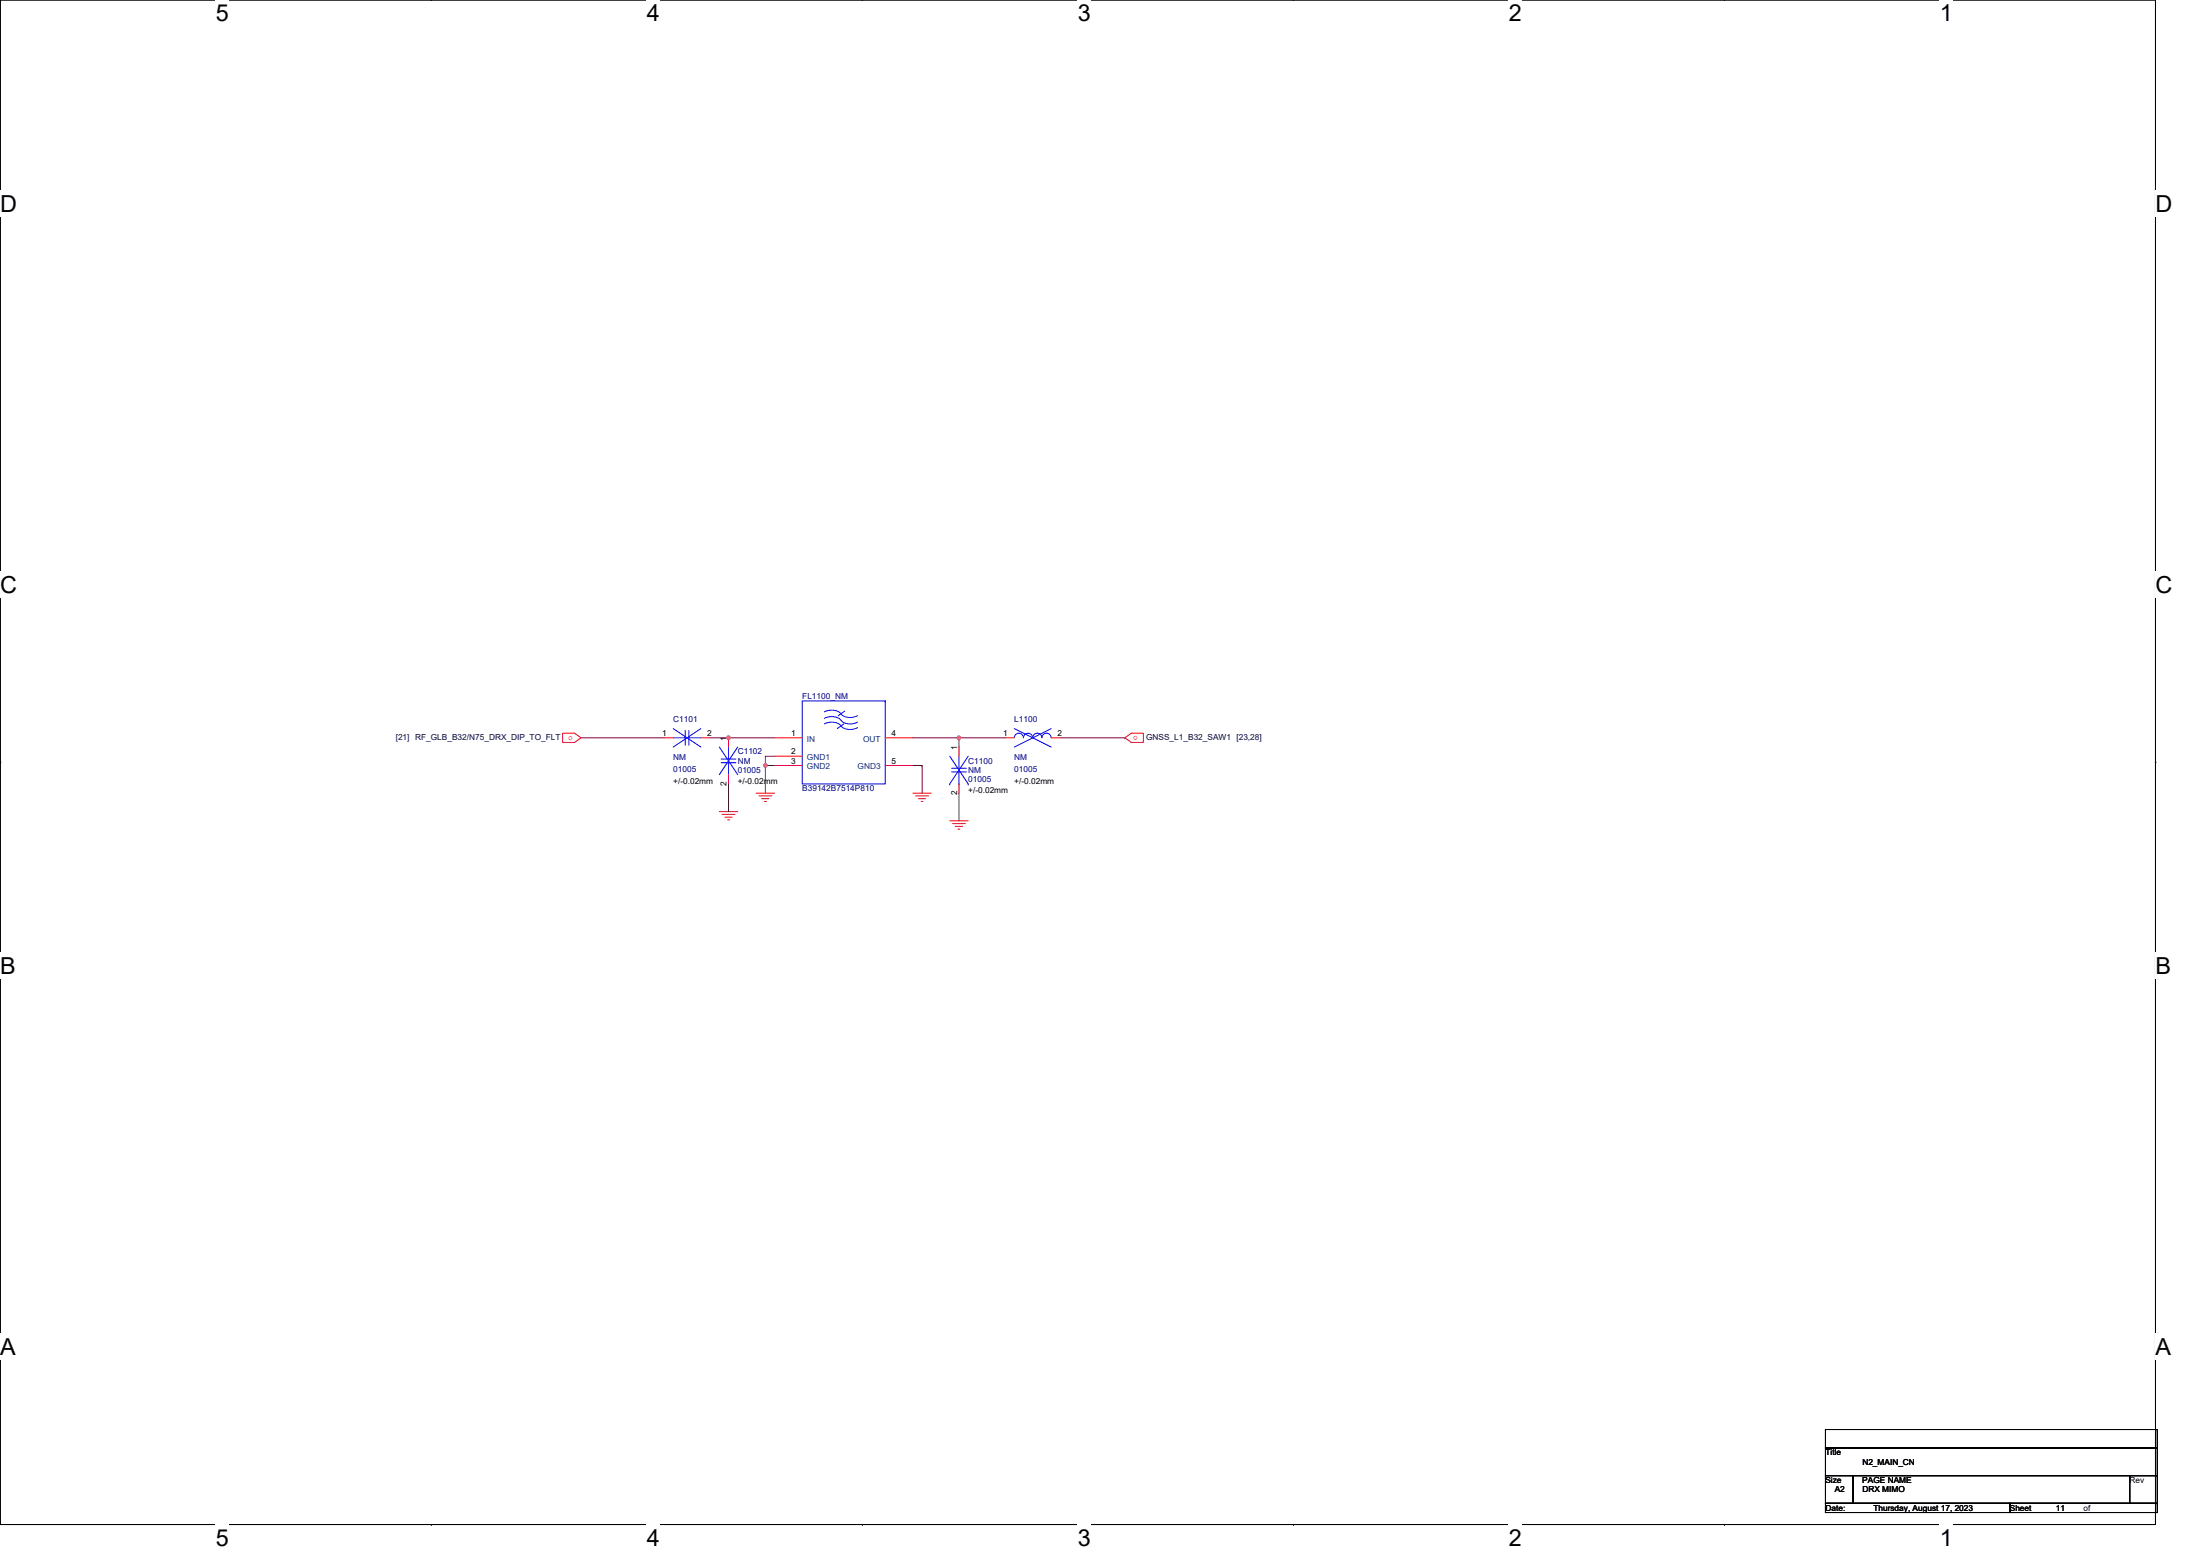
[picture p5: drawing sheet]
<svg xmlns="http://www.w3.org/2000/svg" width="297mm" height="210mm" viewBox="0 0 297 210" stroke-linecap="round" stroke-linejoin="round" font-family="sans-serif">
<path d="M0 0h291v205.7h-291z" fill="none" stroke="#000" stroke-width=".14"/>
<g fill="#fff">
<path d="M29.1 0h1.8v3.5h-1.8z"/>
<path d="M29.1 205.7h1.8v3.6h-1.8z"/>
</g>
<path d="M58.2 0h.1M58.2 205.7h.1" fill="none" stroke="#000" stroke-width=".14"/>
<g fill="#fff">
<path d="M87.3 0h1.8v3.5h-1.8z"/>
<path d="M87.3 205.7h1.8v3.6h-1.8z"/>
</g>
<path d="M116.4 0h.1M116.4 205.7h.1" fill="none" stroke="#000" stroke-width=".14"/>
<g fill="#fff">
<path d="M145.5 0h1.8v3.5h-1.8z"/>
<path d="M145.5 205.7h1.8v3.6h-1.8z"/>
</g>
<path d="M174.6 0h.1M174.6 205.7h.1" fill="none" stroke="#000" stroke-width=".14"/>
<g fill="#fff">
<path d="M203.7 0h1.8v3.5h-1.8z"/>
<path d="M203.7 205.7h1.8v3.6h-1.8z"/>
</g>
<path d="M232.8 0h.1M232.8 205.7h.1" fill="none" stroke="#000" stroke-width=".14"/>
<g fill="#fff">
<path d="M261.9 0h1.8v3.5h-1.8z"/>
<path d="M261.9 205.7h1.8v3.6h-1.8z"/>
<path d="M0 25.7h2.3v3.5h-2.3z"/>
<path d="M291 25.7h2.3v3.5h-2.3z"/>
<path d="M0 77.1h2.3v3.6h-2.3z"/>
<path d="M291 77.1h2.3v3.6h-2.3z"/>
</g>
<path d="M0 51.4h.1M291 51.4h.1" fill="none" stroke="#000" stroke-width=".14"/>
<g fill="#fff">
<path d="M0 128.6h2.1v3.5h-2.1z"/>
<path d="M291 128.6h2.1v3.5h-2.1z"/>
</g>
<path d="M0 102.9h.1M291 102.9h.1" fill="none" stroke="#000" stroke-width=".14"/>
<g fill="#fff">
<path d="M0 180h2.1v3.5h-2.1z"/>
<path d="M291 180h2.1v3.5h-2.1z"/>
</g>
<g fill="none" stroke="#000" stroke-width=".14">
<path d="M0 154.3h.1M291 154.3h.1M246.5 192.9h44.8v2.5h-44.8zM246.5 195.4h44.8v3.7h-44.8zM246.5 199.1h3.7v3.8h-3.7zM250.2 199.1h.1M250.2 199.1h37.3v3.8h-37.3zM287.5 199.1h.1M287.5 199.1h3.8v3.8h-3.8zM291.3 192.9h.1M291.3 195.4h.1M291.3 199.1h.1"/>
<path d="M246.5 202.9h24.9v1.2h-24.9zM271.4 202.9h.1M271.4 202.9h19.9v1.2h-19.9zM291.3 202.9h.1"/>
</g>
<g fill="none" stroke="#f00" stroke-width=".14">
<path d="M76 98.9h1.6l.8 .7-.8 .6h-1.6zM89.7 99.6h1.2M94.6 99.6h1.3M98.4 99.6v1.2M104.6 99.6h3.7M119.5 99.6h3.8M135.7 99.6h1.2M141.9 99.6h1.3M151.9 99.6l.9-.7h1.6v1.3h-1.6zM97.1 109.5h2.5M97.5 109.9h1.7M97.9 110.3h1"/>
<path d="M98.2 110.6h.3M98.4 105.8h.1M98.4 104.5v1.3M102.1 107h2.5M102.5 107.4h1.7M102.8 107.8h1M103.2 108.2h.3M104.6 103.3h3.7M104.6 102.1h3.7M119.5 103.3h3.8M123.3 107h2.4M123.6 107.4h1.8"/>
<path d="M124 107.8h1M124.4 108.2h.2M128.2 110.8h2.5M128.6 111.1h1.7M129 111.5h1M129.4 111.9h.2M129.5 100.8v1.3M129.5 105.8v1.2"/>
</g>
<g fill="none" stroke="#00f" stroke-width=".14">
<path d="M90.9 99.6h1.6M90.9 98.3l3.7 2.5M92.5 98.6v2M93 98.6v2M93 99.6h1.6M94.6 98.3l-3.7 2.5M108.3 94.6h11.2v11.2h-11.2zM111.3 96.1a1.9 1.9 0 0 1 2.2 .2M111.3 97.7a1.9 1.9 0 0 1 2.2 .2M111.3 96.9a1.9 1.9 0 0 1 2.2 .3M113.6 97.2a1.88 1.88 0 0 0 2.2 .2M113.6 97.9a1.87 1.87 0 0 0 2.2 .3"/>
<path d="M113.6 96.3a1.87 1.87 0 0 0 2.2 .3M113.9 97.7l-.8 .6M114 96l-.8 .6M119.5 94.6h.1M136.9 98.3l5 2.5M141.9 99.6a.62 .62 0 0 0-.6-.7 .62 .62 0 0 0-.6 .7 .62 .62 0 0 0-.6-.7 .62 .62 0 0 0-.7 .7 .62 .62 0 0 0-.6-.7 .62 .62 0 0 0-.6 .7 .62 .62 0 0 0-.6-.7 .62 .62 0 0 0-.7 .7M141.9 98.3l-5 2.5M97.1 100.8l2.5 3.7M97.4 102.4h2M97.4 102.9h2M98.4 100.8v1.6M98.4 102.9v1.6"/>
<path d="M99.6 100.8l-2.5 3.7M128.2 105.8h.1M128.2 102.1l2.5 3.7M128.5 103.7h2M128.5 104.2h2M129.5 102.1v1.6M129.5 105.8h.1M129.5 104.2v1.6M130.7 105.8h.1M130.7 102.1l-2.5 3.7"/>
</g>
<path d="M78.4 99.6h11.3M123.3 99.6h6.2" fill="none" stroke="#800040" stroke-width=".14"/>
<circle cx="129.5" cy="99.6" r=".24" fill="#f0f"/>
<circle cx="129.5" cy="99.6" r=".24" fill="none" stroke="#f0f" stroke-width=".14"/>
<path d="M135.7 99.6h-6.2v1.2M143.2 99.6h8.7M151.9 99.6h.1M104.6 102.1h-1.3v1.2" fill="none" stroke="#800040" stroke-width=".14"/>
<circle cx="103.3" cy="103.3" r=".24" fill="#f0f"/>
<circle cx="103.3" cy="103.3" r=".24" fill="none" stroke="#f0f" stroke-width=".14"/>
<path d="M95.9 99.6h8.7M98.4 105.8v3.7M103.3 103.3h.1M103.3 103.3v3.7M103.3 103.3h1.3M123.3 103.3h1.2M124.5 103.3h.1M124.5 103.3v3.7M129.5 107v3.8" fill="none" stroke="#800040" stroke-width=".14"/>
<circle cx="98.4" cy="99.6" r=".24" fill="#f0f"/>
<circle cx="98.4" cy="99.6" r=".24" fill="none" stroke="#f0f" stroke-width=".14"/>
<circle cx="129.5" cy="99.6" r=".24" fill="#f0f"/>
<circle cx="129.5" cy="99.6" r=".24" fill="none" stroke="#f0f" stroke-width=".14"/>
<circle cx="103.3" cy="103.3" r=".24" fill="#f0f"/>
<circle cx="103.3" cy="103.3" r=".24" fill="none" stroke="#f0f" stroke-width=".14"/>
<circle cx="98.4" cy="99.6" r=".24" fill="#f0f"/>
<circle cx="98.4" cy="99.6" r=".24" fill="none" stroke="#f0f" stroke-width=".14"/>
<g font-size="3.2">
<text x="29.1" y="2.9">5</text>
<text x="87.3" y="2.9">4</text>
<text x="145.5" y="2.9">3</text>
<text x="203.7" y="2.9">2</text>
<text x="261.9" y="2.9">1</text>
<text x="0" y="28.6">D</text>
<text x="291" y="28.6">D</text>
<text x="0" y="80">C</text>
<text x="291" y="80">C</text>
<text x="0" y="131.4">B</text>
<text x="291" y="131.4">B</text>
<text x="0" y="182.9">A</text>
<text x="291" y="182.9">A</text>
<text x="29.1" y="208.6">5</text>
<text x="87.3" y="208.6">4</text>
<text x="145.5" y="208.6">3</text>
<text x="203.7" y="208.6">2</text>
<text x="261.9" y="208.6">1</text>
</g>
<g font-size="1.1" fill="#000080">
<text x="108.3" y="94.3">FL1100_NM</text>
<text x="90.9" y="97.5">C1101</text>
<text x="99.6" y="101.8">C1102</text>
<text x="136.9" y="97.5">L1100</text>
<text x="90.9" y="102.6">NM</text>
<text x="90.9" y="104.2">01005</text>
<text x="99.6" y="103.1">NM</text>
<text x="99.6" y="104.3">01005</text>
<text x="108.3" y="106.8">B39142B7514P810</text>
<text x="130.7" y="103.1">C1100</text>
<text x="130.7" y="104.3">NM</text>
<text x="130.7" y="105.6">01005</text>
<text x="136.9" y="102.6">NM</text>
<text x="136.9" y="104.2">01005</text>
</g>
<g font-size="1.1" fill="#000040">
<text x="53.4" y="99.8">[21] RF_GLB_B32/N75_DRX_DIP_TO_FLT</text>
<text x="154.7" y="99.8">GNSS_L1_B32_SAW1 [23,28]</text>
</g>
<g font-size="1.1" fill="#f00">
<text x="76.7" y="99.8">o</text>
<text x="153.6" y="99.3" transform="rotate(180 153.6 99.3)">o</text>
</g>
<g font-size="1.1">
<text x="89.4" y="99.3">1</text>
<text x="95.5" y="99.3">2</text>
<text x="98.1" y="99.9" transform="rotate(-90 98.1 99.9)">1</text>
<text x="106.8" y="99.3">1</text>
<text x="106.8" y="101.8">2</text>
<text x="120.4" y="99.3">4</text>
<text x="129.2" y="101.2" transform="rotate(-90 129.2 101.2)">1</text>
<text x="135.5" y="99.3">1</text>
<text x="142.8" y="99.3">2</text>
<text x="90.9" y="105.8">+/-0.02mm</text>
<text x="98.1" y="106" transform="rotate(-90 98.1 106)">2</text>
<text x="99.6" y="105.8">+/-0.02mm</text>
<text x="106.8" y="103">3</text>
<text x="120.4" y="103">5</text>
<text x="129.2" y="107.3" transform="rotate(-90 129.2 107.3)">2</text>
<text x="130.7" y="107">+/-0.02mm</text>
<text x="136.9" y="105.8">+/-0.02mm</text>
<text x="246.5" y="196.4">Title</text>
<text x="251.4" y="197.6">N2_MAIN_CN</text>
<text x="246.5" y="200.1">Size</text>
<text x="246.5" y="203.9">Date:</text>
<text x="247.7" y="201.4">A2</text>
<text x="251.4" y="200.1">PAGE NAME</text>
<text x="251.4" y="201.4">DRX MIMO</text>
<text x="252.9" y="203.9">Thursday, August 17, 2023</text>
<text x="271.4" y="203.9">Sheet</text>
<text x="277.6" y="203.9">11</text>
<text x="281.3" y="203.9">of</text>
<text x="287.5" y="200.1">Rev</text>
</g>
<g font-size="1.1" fill="#004080">
<text x="108.9" y="100.1">IN</text>
<text x="116.5" y="100.1">OUT</text>
<text x="108.9" y="103.8">GND2</text>
<text x="108.9" y="102.6">GND1</text>
<text x="115.8" y="103.8">GND3</text>
</g>
</svg>
